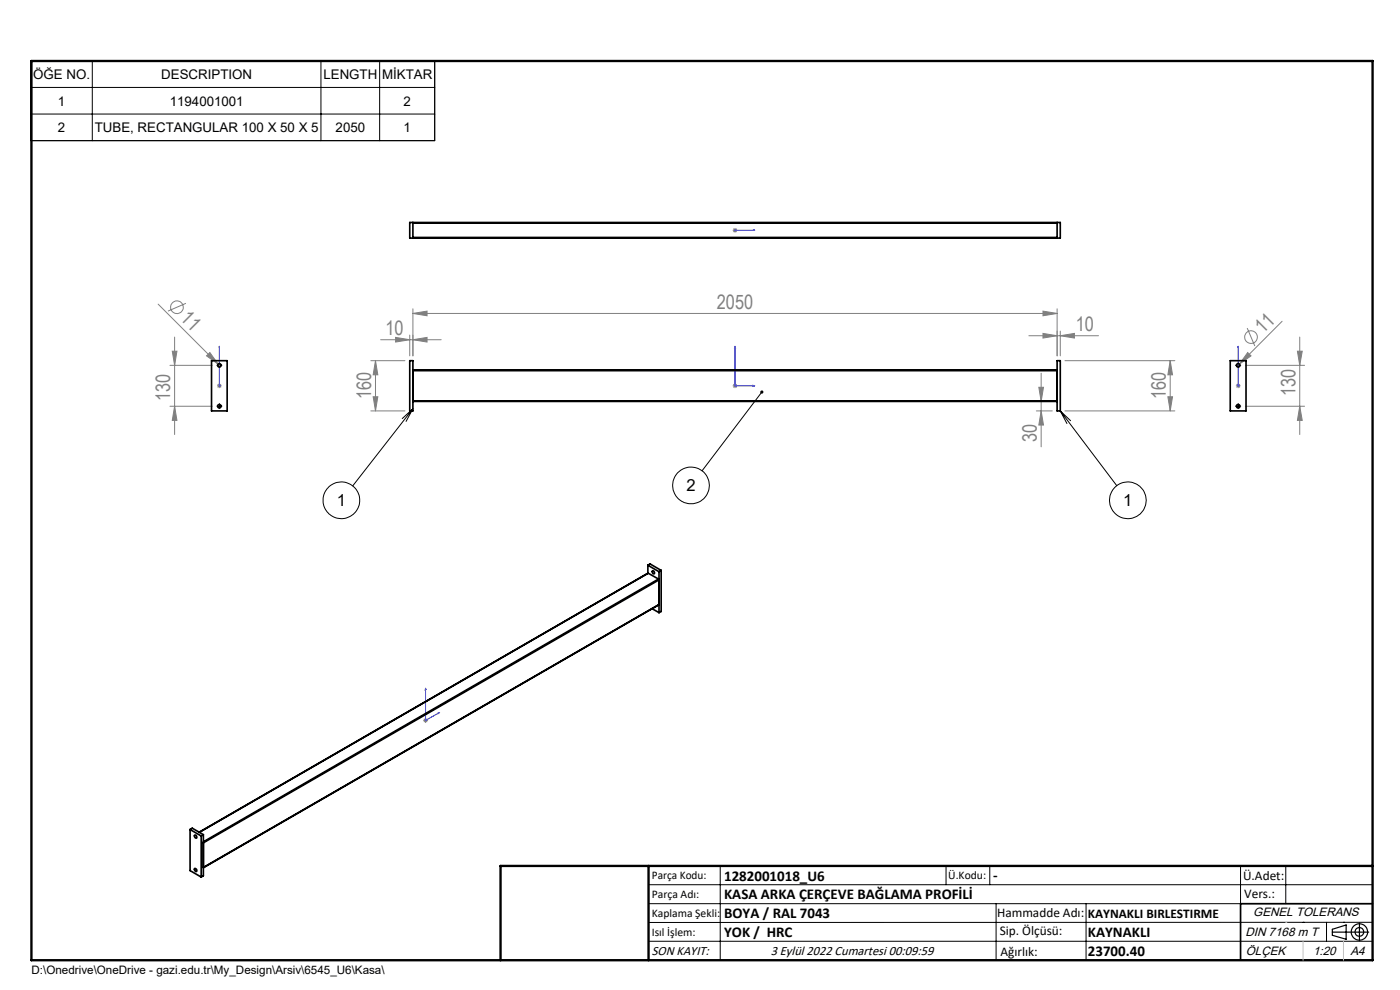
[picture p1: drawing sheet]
<svg xmlns="http://www.w3.org/2000/svg" width="297mm" height="210mm" viewBox="0 0 297 210" stroke-linecap="round" stroke-linejoin="round" font-family="sans-serif">
<g fill="none" stroke="#808080" stroke-width=".21">
<path d="M155.4 48.9h1M155.6 48.5l.7 .7M155.9 48.4v.9M156.3 48.5l-.7 .7M33.5 64.5l13.3 13.2M36.1 77.5h8.9M36.5 74.5h1l-.5 3zM37 71.5v20.7M39.4 64.3l-3.8 1.7M44.5 74.8l1.8 2.4-2.5-1.7zM78.7 76.5h7.2M79.7 76.5v10.7"/>
<path d="M79.7 76.5l.5 3h-1zM80.8 72.1h12.8M83.9 71.6l3 .5-3 .5zM86.9 71.1v4.4M87.6 72.1l3-.5v1zM87.6 66.5l3-.5v1zM87.6 65.5v10M87.6 66.5h136.7M218.3 71.2h14.7M220.9 79.2v15.6M221.3 70.7l3 .5-3 .5zM221.3 66l3 .5-3 .5z"/>
<path d="M224.3 65.5v10M224.9 71.2l3-.5v1zM224.9 70.2v5.3M225.9 76.5h23.3M248.2 76.5l.5 3h-.9zM248.2 76.5v10.7M262.9 77.2l-.5 .5M264.2 77.5h12.6M264.6 69.6l1.6 3.8M264.7 74.8l.7 .7-2.5 1.7zM272 68.1l-9.1 9.1M275.2 74.5h1.1l-.6 3z"/>
<path d="M275.7 71.5v20.7M36.1 86.2h8.9M37 86.2l.5 3h-1zM46 81.8h1M46.2 81.5l.7 .7M46.5 81.3v1M46.9 81.5l-.7 .7M78.7 87.2h7.2M79.2 84.2h1l-.5 3zM155.4 81.8h1M155.6 81.5l.7 .7M155.9 81.3v1"/>
<path d="M156.3 81.5l-.7 .7M219.9 87.2h3.3M220.4 82.2h1l-.5 3zM220.9 87.2l.5 3h-1zM225.9 87.2h23.3M247.8 84.2h.9l-.5 3zM262.2 81.8h1M262.3 81.5l.7 .7M262.7 81.3v1M263 81.5l-.7 .7M264.2 86.2h12.6M275.7 86.2l.6 3h-1.1z"/>
<path d="M89.8 152.8h1M89.9 152.5l.7 .7M90.3 152.3v1M90.6 152.5l-.7 .7"/>
<circle cx="37.5" cy="65.2" r="1.34"/>
<circle cx="265.4" cy="71.5" r="1.35"/>
</g>
<g fill="none" stroke="#000" stroke-width=".21">
<path d="M6.5 12.9h85.7v16.9h-85.7zM6.5 18.5h85.7M19.6 12.9v16.9M68.1 12.9v16.9M80.5 12.9v16.9M6.5 24.2h85.7M46.4 77.5h.3M46.5 77.3v.4M262.5 77.5h.3M262.7 77.3v.4M46.4 86.2h.3M46.5 86v.3"/>
<path d="M87.6 86.7l-12.8 16.4M87.6 86.7l-1.5 2.7M87.6 86.7l-2.3 2.1M161.6 83.2l-12.7 16.7M224.9 87.2l12 15.8M224.9 87.2l2.2 2M224.9 87.2l1.4 2.6M262.5 86.2h.3M262.7 86v.3M137.6 187.7h153.6M137.6 191.7h153.6M137.6 199.7h153.6"/>
<path d="M152.8 183.7v20M200.7 183.7v4M210 183.7v4M211.3 191.7v12M230.4 191.7v12M263.2 183.7v20M272.8 183.7v8M276.4 195.6h.1M281.4 195.6v4.1M285 195.6h.1M291.2 195.6l-153.6 .1"/>
<circle cx="72.4" cy="106.1" r="3.9"/>
<circle cx="146.6" cy="103" r="3.9"/>
<circle cx="239.3" cy="106.1" r="3.9"/>
</g>
<g fill="none" stroke="#000" stroke-width=".25">
<path d="M282.6 197.7h7.8M282.6 197.1l3-.9v3l-3-.8zM288.4 195.8v3.8M106.2 203.7h185"/>
<circle cx="288.4" cy="197.7" r="1.74"/>
<circle cx="288.4" cy="197.7" r=".93"/>
</g>
<g fill="none" stroke="#00f" stroke-width=".21">
<path d="M155.8 48.9h.2zM155.9 48.9h4.2M155.9 48.9h.1M160.1 48.9h-.4h.4M46.5 73.4v8.4M46.5 73.4v.4v-.4M155.9 73.4l.1 .4h-.2zM155.9 73.4v8.4h4.2M262.7 73.4v.4v-.4M262.7 73.4v8.4M46.5 81.7v.2zM46.5 81.8h.1"/>
<path d="M159.7 81.7l.4 .1-.4 .1zM262.7 81.7v.2zM262.7 81.8h.1M90.3 146l.1 .3-.2 .1zM90.3 146v6.8l3-1.7M93 151.2l.3-.1-.3 .3z"/>
</g>
<g fill="none" stroke="#000" stroke-width=".21" stroke-dasharray="15.2 1.3 1.3 1.3">
<path d="M46.2 77.5h-.2M46.6 77.1v-.2M46.6 77.8v.2M46.9 77.5h.2M262.4 77.5h-.2M262.7 77.1v-.2M262.7 77.8v.2M263 77.5h.2M46.2 86.1h-.2M46.6 85.8v-.2M46.6 86.5v.2M46.9 86.1h.2"/>
<path d="M262.4 86.1h-.2M262.7 85.8v-.2M262.7 86.5v.2M263 86.1h.2"/>
</g>
<path d="M291.2 191.7h-28v12" fill="none" stroke="#000" stroke-width=".35"/>
<path d="M6.7 12.9h284.5v190.8h-284.5zM137.6 183.7v20M291.2 183.7h-185v20" fill="none" stroke="#000" stroke-width=".5"/>
<path d="M276.4 199.7v4M285 199.7v4" fill="none" stroke="#c0c0c0" stroke-width=".21"/>
<path d="M272.8 195.6h.1" fill="none" stroke="#c0c0c0" stroke-width=".25"/>
<path d="M161.4 82.9h.4l-.2 .3 .2-.3a.34 .34 0 0 1 .1 .5 .34 .34 0 0 1-.5 0 .34 .34 0 0 1 0-.5z" fill="#000"/>
<g fill="#00f">
<path d="M159.7 81.7l.4 .1-.4 .1zM155.9 73.4l.1 .4h-.2z"/>
<path d="M93 151.2l.3-.1-.3 .3zM90.3 146l.1 .3-.2 .1zM159.7 48.9h.4zM155.8 48.9h.2zM46.5 81.7v.2zM46.5 73.4v.4z"/>
<path d="M262.7 81.7v.2zM262.7 73.4v.4z"/>
</g>
<g fill="#808080">
<path d="M44.5 74.8l1.8 2.4-2.5-1.7z"/>
<path d="M264.7 74.8l.7 .7-2.5 1.7z"/>
<path d="M221.3 66l3 .5-3 .5zM87.6 66.5l3-.5v1z"/>
<path d="M83.9 71.6l3 .5-3 .5zM87.6 72.1l3-.5v1zM221.3 70.7l3 .5-3 .5zM224.9 71.2l3-.5v1z"/>
<path d="M79.7 76.5l.5 3h-1zM79.2 84.2h1l-.5 3zM248.2 76.5l.5 3h-.9zM247.8 84.2h.9l-.5 3zM220.4 82.2h1l-.5 3zM220.9 87.2l.5 3h-1zM36.5 74.5h1l-.5 3zM37 86.2l.5 3h-1zM275.2 74.5h1.1l-.6 3zM275.7 86.2l.6 3h-1.1z"/>
</g>
<g fill="none" stroke="#000" stroke-width=".35">
<path d="M86.9 47.2h138v3.3h-138zM87.6 47.2v3.3M87.6 50.4h136.7M87.6 47.3h136.7M224.3 47.2v3.3M44.9 76.5h3.3v10.7h-3.3zM86.9 76.5h.7v10.7h-.7zM87.6 78.5h136.7M87.6 78.6h136.7M224.3 76.5h.6v10.7h-.6zM261 76.5h3.3v10.7h-3.3zM87.6 85h136.7"/>
<path d="M87.6 85.2h136.7M137.4 119.9l.5-.3 2.4 1.4M137.4 119.9l2.4 1.4M137.4 119.9v1.7M137.4 121.6h.1M137.4 121.6l-95.1 54.9M137.5 121.6l2.2 1.2M137.5 121.6l-95.2 55M138.3 129.1l1.5 .9M138.4 121.1l.4 .2a.26 .26 0 0 1-.1 .4 .26 .26 0 0 1-.3-.3zM139.7 122.8l.1 .2-96.7 55.8M139.7 122.8l-96.6 55.8"/>
<path d="M139.8 121.3v8.7M140.3 121l-.5 .3M140.3 121v8.7l-.5 .3M40.3 176l.5-.3 2.3 1.4M40.3 176l2.4 1.3M40.3 176v8.7l2.4 1.3M41.2 177.2a.32 .32 0 0 1 .5 .1 .32 .32 0 0 1-.1 .5l-.3-.2zM42.7 177.3v8.7M43.1 177.1v8.7l-.4 .2M43.1 177.1l-.4 .2M41.3 184.2a.32 .32 0 0 1 .4 .2 .32 .32 0 0 1-.2 .4zM43.1 184l96.7-55.8-96.7 55.9"/>
<circle cx="46.5" cy="77.5" r=".36"/>
<circle cx="262.7" cy="77.5" r=".37"/>
<circle cx="46.5" cy="86.2" r=".36"/>
<circle cx="262.7" cy="86.2" r=".37"/>
</g>
<g font-size="4.2" fill="#808080">
<text x="152.1" y="65.5">2050</text>
<text x="38.1" y="67.7" transform="rotate(45 38.1 67.7)">11</text>
<text x="81.7" y="71.1">10</text>
<text x="228.2" y="70.3">10</text>
<text x="268" y="71" transform="rotate(-45 268 71)">11</text>
<text x="36.1" y="85.1" transform="rotate(-90 36.1 85.1)">130</text>
<text x="78.7" y="84.7" transform="rotate(-90 78.7 84.7)">160</text>
<text x="247.3" y="84.7" transform="rotate(-90 247.3 84.7)">160</text>
<text x="274.8" y="84.1" transform="rotate(-90 274.8 84.1)">130</text>
<text x="219.9" y="93.8" transform="rotate(-90 219.9 93.8)">30</text>
</g>
<g font-size="3.5">
<text x="71.5" y="107.2">1</text>
<text x="145.6" y="104.1">2</text>
<text x="238.3" y="107.2">1</text>
</g>
<g font-size="3.2">
<text x="153.6" y="186.8">1282001018_U6</text>
<text x="153.6" y="190.8">KASA ARKA ÇERÇEVE BAĞLAMA PROFİLİ</text>
<text x="210.7" y="186.6">-</text>
<text x="153.6" y="194.8">BOYA / RAL 7043</text>
<text x="153.6" y="198.8">YOK / HRC</text>
<text x="230.8" y="198.7">KAYNAKLI</text>
<text x="230.8" y="202.8">23700.40</text>
</g>
<g font-size="2.8">
<text x="7" y="16.8">ÖĞE NO.</text>
<text x="34.2" y="16.8">DESCRIPTION</text>
<text x="68.6" y="16.8">LENGTH</text>
<text x="81.1" y="16.8">MİKTAR</text>
<text x="12.3" y="22.4">1</text>
<text x="36" y="22.4">1194001001</text>
<text x="85.6" y="22.4">2</text>
<text x="12.3" y="28.1">2</text>
<text x="20.1" y="28.1">TUBE, RECTANGULAR 100 X 50 X 5</text>
<text x="71.2" y="28.1">2050</text>
<text x="85.6" y="28.1">1</text>
<text x="263.7" y="186.7">Ü.Adet:</text>
<text x="263.9" y="190.5">Vers.:</text>
<text x="211.5" y="194.5">Hammadde Adı:</text>
<text x="230.8" y="194.7">KAYNAKLI BIRLESTIRME</text>
<text x="138.3" y="202.6">SON KAYIT:</text>
<text x="163.5" y="202.6">3 Eylül 2022 Cumartesi 00:09:59</text>
<text x="212.1" y="198.4">Sip. Ölçüsü:</text>
<text x="212.2" y="202.7">Ağırlık:</text>
</g>
<g font-size="2.6">
<text x="265.9" y="194.4">GENEL TOLERANS</text>
<text x="264.2" y="198.5">DIN 7168 m T</text>
<text x="264.3" y="202.6">ÖLÇEK</text>
<text x="278.5" y="202.6">1:20</text>
<text x="286.5" y="202.6">A4</text>
</g>
<g font-size="2.5">
<text x="138.3" y="186.4">Parça Kodu:</text>
<text x="138.3" y="190.5">Parça Adı:</text>
<text x="201.2" y="186.5">Ü.Kodu:</text>
<text x="138.3" y="194.5">Kaplama Şekli:</text>
<text x="138.3" y="198.6">Isıl İşlem:</text>
<text x="6.7" y="206.7">D:\Onedrive\OneDrive - gazi.edu.tr\My_Design\Arsiv\6545_U6\Kasa\</text>
</g>
</svg>
